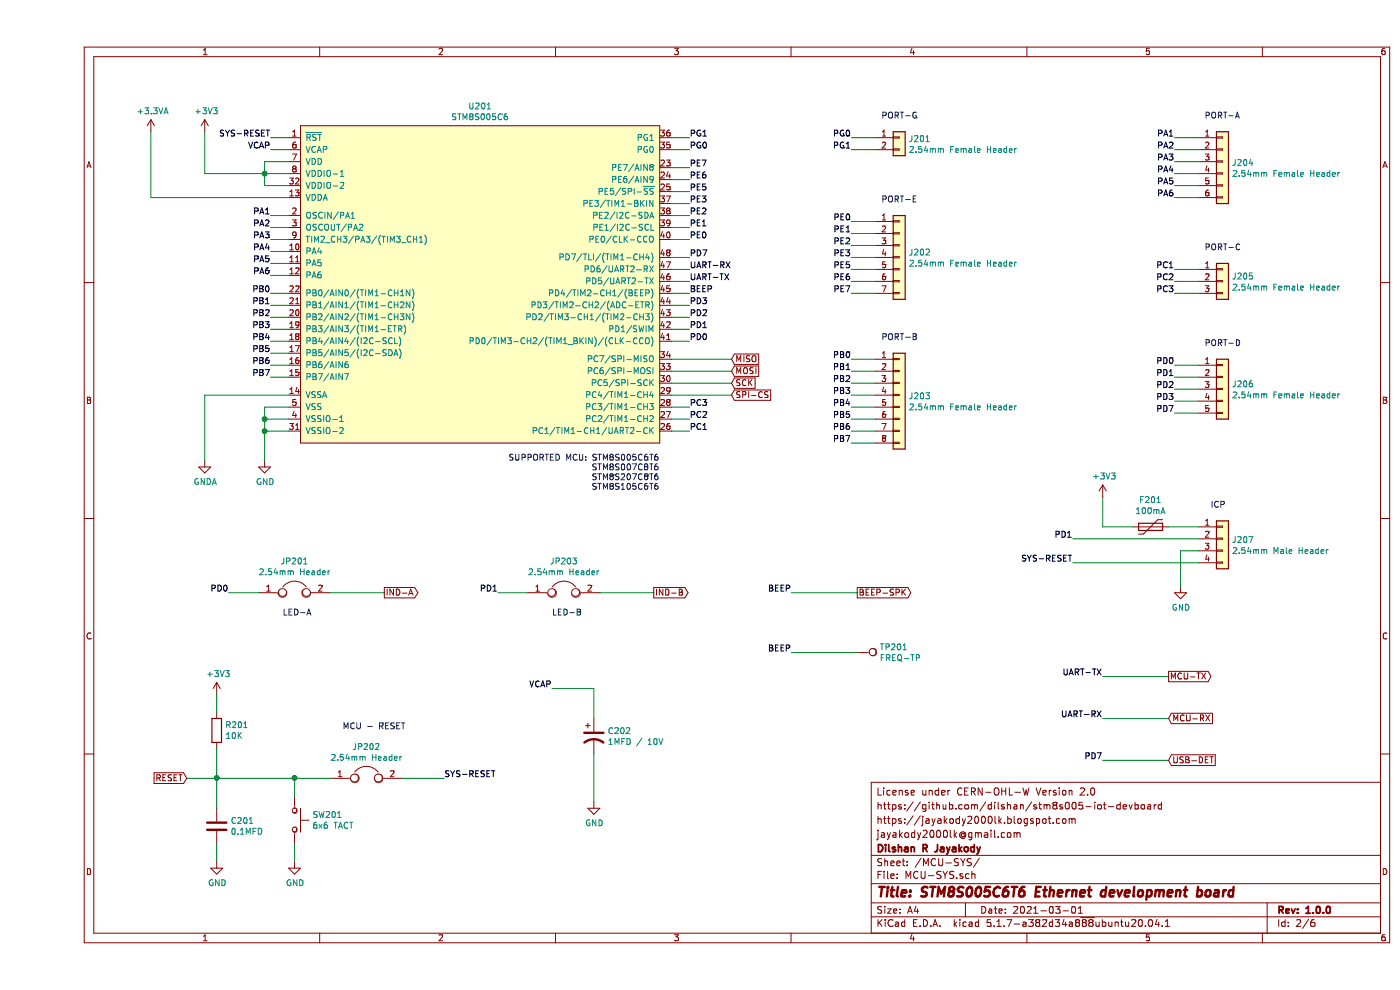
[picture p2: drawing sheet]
EESchema Schematic File Version 4
EELAYER 30 0
EELAYER END
$Descr A4 11693 8268
encoding utf-8
Sheet 2 6
Title "STM8S005C6T6 Ethernet development board"
Date "2021-03-01"
Rev "1.0.0"
Comp "Dilshan R Jayakody"
Comment1 "jayakody2000lk@gmail.com"
Comment2 "https://jayakody2000lk.blogspot.com"
Comment3 "https://github.com/dilshan/stm8s005-iot-devboard"
Comment4 "License under CERN-OHL-W Version 2.0"
$EndDescr
Wire Wire Line
	1950 1150 2100 1150
Text Label 1950 1250 2    50   ~ 0
VCAP
$Comp
L power:+3V3 #PWR0109
U 1 1
P 1400 1100
F 0 "#PWR0109" H 1400 950 50  0001 C CNN
F 1 "+3V3" H 1415 1273 50  0000 C CNN
F 2 "" H 1400 1100 50  0001 C CNN
F 3 "" H 1400 1100 50  0001 C CNN
	1    1400 1100
	1    0    0    -1  
$EndComp
Wire Wire Line
	2100 1350 1900 1350
Wire Wire Line
	1950 1800 2100 1800
Wire Wire Line
	1950 1900 2100 1900
Wire Wire Line
	1950 2000 2100 2000
Wire Wire Line
	1950 2100 2100 2100
Wire Wire Line
	1950 2200 2100 2200
Wire Wire Line
	1950 2300 2100 2300
Text Label 1950 1800 2    50   ~ 0
PA1
Text Label 1950 1900 2    50   ~ 0
PA2
Text Label 1950 2000 2    50   ~ 0
PA3
Text Label 1950 2100 2    50   ~ 0
PA4
Text Label 1950 2200 2    50   ~ 0
PA5
Text Label 1950 2300 2    50   ~ 0
PA6
Wire Wire Line
	1950 2450 2100 2450
Wire Wire Line
	1950 2550 2100 2550
Wire Wire Line
	1950 2650 2100 2650
Wire Wire Line
	1950 2750 2100 2750
Wire Wire Line
	1950 2850 2100 2850
Wire Wire Line
	1950 2950 2100 2950
Wire Wire Line
	1950 3050 2100 3050
Wire Wire Line
	1950 3150 2100 3150
Text Label 1950 2450 2    50   ~ 0
PB0
Text Label 1950 2550 2    50   ~ 0
PB1
Text Label 1950 2650 2    50   ~ 0
PB2
Text Label 1950 2750 2    50   ~ 0
PB3
Text Label 1950 2850 2    50   ~ 0
PB4
Text Label 1950 2950 2    50   ~ 0
PB5
Text Label 1950 3050 2    50   ~ 0
PB6
Text Label 1950 3150 2    50   ~ 0
PB7
$Comp
L power:GND #PWR0110
U 1 1
P 1900 3850
F 0 "#PWR0110" H 1900 3600 50  0001 C CNN
F 1 "GND" H 1905 3677 50  0000 C CNN
F 2 "" H 1900 3850 50  0001 C CNN
F 3 "" H 1900 3850 50  0001 C CNN
	1    1900 3850
	1    0    0    -1  
$EndComp
Wire Wire Line
	5450 1150 5300 1150
Wire Wire Line
	5450 1250 5300 1250
Text Label 5450 1150 0    50   ~ 0
PG1
Text Label 5450 1250 0    50   ~ 0
PG0
Wire Wire Line
	5450 1400 5300 1400
Wire Wire Line
	5450 1500 5300 1500
Wire Wire Line
	5450 1600 5300 1600
Wire Wire Line
	5450 1700 5300 1700
Wire Wire Line
	5450 1800 5300 1800
Wire Wire Line
	5450 1900 5300 1900
Wire Wire Line
	5450 2000 5300 2000
Text Label 5450 1400 0    50   ~ 0
PE7
Text Label 5450 1500 0    50   ~ 0
PE6
Text Label 5450 1600 0    50   ~ 0
PE5
Text Label 5450 1700 0    50   ~ 0
PE3
Text Label 5450 1800 0    50   ~ 0
PE2
Text Label 5450 1900 0    50   ~ 0
PE1
Text Label 5450 2000 0    50   ~ 0
PE0
Wire Wire Line
	5450 2450 5300 2450
Wire Wire Line
	5450 2250 5300 2250
Wire Wire Line
	5450 2350 5300 2350
Text Label 5450 2250 0    50   ~ 0
UART-RX
Text Label 5450 2350 0    50   ~ 0
UART-TX
Text Label 5450 2450 0    50   ~ 0
BEEP
Wire Wire Line
	5450 3600 5300 3600
Wire Wire Line
	5450 3500 5300 3500
Wire Wire Line
	5450 3400 5300 3400
Text Label 5450 3600 0    50   ~ 0
PC1
Text Label 5450 3500 0    50   ~ 0
PC2
Text Label 5450 3400 0    50   ~ 0
PC3
Wire Wire Line
	5450 2850 5300 2850
Wire Wire Line
	5450 2750 5300 2750
Wire Wire Line
	5450 2650 5300 2650
Wire Wire Line
	5450 2550 5300 2550
Wire Wire Line
	5450 2150 5300 2150
Text Label 5450 2850 0    50   ~ 0
PD0
Text Label 5450 2750 0    50   ~ 0
PD1
Text Label 5450 2650 0    50   ~ 0
PD2
Text Label 5450 2550 0    50   ~ 0
PD3
Text Label 5450 2150 0    50   ~ 0
PD7
$Comp
L Connector_Generic:Conn_01x02 J201
U 1 1
P 7200 1150
F 0 "J201" H 7280 1142 50  0000 L CNN
F 1 "2.54mm Female Header" H 7280 1051 50  0000 L CNN
F 2 "Connector_PinHeader_2.54mm:PinHeader_1x02_P2.54mm_Vertical" H 7200 1150 50  0001 C CNN
F 3 "~" H 7200 1150 50  0001 C CNN
	1    7200 1150
	1    0    0    -1  
$EndComp
Wire Wire Line
	6800 1150 7000 1150
Wire Wire Line
	6800 1250 7000 1250
Text Label 6800 1150 2    50   ~ 0
PG0
Text Label 6800 1250 2    50   ~ 0
PG1
$Comp
L Connector_Generic:Conn_01x07 J202
U 1 1
P 7200 2150
F 0 "J202" H 7280 2192 50  0000 L CNN
F 1 "2.54mm Female Header" H 7280 2101 50  0000 L CNN
F 2 "Connector_PinHeader_2.54mm:PinHeader_1x07_P2.54mm_Vertical" H 7200 2150 50  0001 C CNN
F 3 "~" H 7200 2150 50  0001 C CNN
	1    7200 2150
	1    0    0    -1  
$EndComp
Wire Wire Line
	6800 1850 7000 1850
Wire Wire Line
	6800 1950 7000 1950
Wire Wire Line
	6800 2050 7000 2050
Wire Wire Line
	6800 2150 7000 2150
Wire Wire Line
	6800 2250 7000 2250
Wire Wire Line
	6800 2350 7000 2350
Wire Wire Line
	6800 2450 7000 2450
Text Label 6800 1850 2    50   ~ 0
PE0
Text Label 6800 1950 2    50   ~ 0
PE1
Text Label 6800 2050 2    50   ~ 0
PE2
Text Label 6800 2150 2    50   ~ 0
PE3
Text Label 6800 2250 2    50   ~ 0
PE5
Text Label 6800 2350 2    50   ~ 0
PE6
Text Label 6800 2450 2    50   ~ 0
PE7
$Comp
L Connector_Generic:Conn_01x08 J203
U 1 1
P 7200 3300
F 0 "J203" H 7280 3292 50  0000 L CNN
F 1 "2.54mm Female Header" H 7280 3201 50  0000 L CNN
F 2 "Connector_PinHeader_2.54mm:PinHeader_1x08_P2.54mm_Vertical" H 7200 3300 50  0001 C CNN
F 3 "~" H 7200 3300 50  0001 C CNN
	1    7200 3300
	1    0    0    -1  
$EndComp
Wire Wire Line
	6800 3000 7000 3000
Wire Wire Line
	6800 3100 7000 3100
Wire Wire Line
	6800 3200 7000 3200
Wire Wire Line
	6800 3300 7000 3300
Wire Wire Line
	6800 3400 7000 3400
Wire Wire Line
	6800 3500 7000 3500
Wire Wire Line
	6800 3600 7000 3600
Wire Wire Line
	6800 3700 7000 3700
Text Label 6800 3000 2    50   ~ 0
PB0
Text Label 6800 3100 2    50   ~ 0
PB1
Text Label 6800 3200 2    50   ~ 0
PB2
Text Label 6800 3300 2    50   ~ 0
PB3
Text Label 6800 3400 2    50   ~ 0
PB4
Text Label 6800 3500 2    50   ~ 0
PB5
Text Label 6800 3600 2    50   ~ 0
PB6
Text Label 6800 3700 2    50   ~ 0
PB7
$Comp
L Connector_Generic:Conn_01x06 J204
U 1 1
P 9900 1350
F 0 "J204" H 9980 1342 50  0000 L CNN
F 1 "2.54mm Female Header" H 9980 1251 50  0000 L CNN
F 2 "Connector_PinHeader_2.54mm:PinHeader_1x06_P2.54mm_Vertical" H 9900 1350 50  0001 C CNN
F 3 "~" H 9900 1350 50  0001 C CNN
	1    9900 1350
	1    0    0    -1  
$EndComp
Wire Wire Line
	9500 1150 9700 1150
Wire Wire Line
	9500 1250 9700 1250
Wire Wire Line
	9500 1350 9700 1350
Wire Wire Line
	9500 1450 9700 1450
Wire Wire Line
	9500 1550 9700 1550
Wire Wire Line
	9500 1650 9700 1650
Text Label 9500 1150 2    50   ~ 0
PA1
Text Label 9500 1250 2    50   ~ 0
PA2
Text Label 9500 1350 2    50   ~ 0
PA3
Text Label 9500 1450 2    50   ~ 0
PA4
Text Label 9500 1550 2    50   ~ 0
PA5
Text Label 9500 1650 2    50   ~ 0
PA6
$Comp
L Connector_Generic:Conn_01x03 J205
U 1 1
P 9900 2350
F 0 "J205" H 9980 2392 50  0000 L CNN
F 1 "2.54mm Female Header" H 9980 2301 50  0000 L CNN
F 2 "Connector_PinHeader_2.54mm:PinHeader_1x03_P2.54mm_Vertical" H 9900 2350 50  0001 C CNN
F 3 "~" H 9900 2350 50  0001 C CNN
	1    9900 2350
	1    0    0    -1  
$EndComp
Wire Wire Line
	9500 2250 9700 2250
Wire Wire Line
	9500 2350 9700 2350
Wire Wire Line
	9500 2450 9700 2450
Text Label 9500 2250 2    50   ~ 0
PC1
Text Label 9500 2350 2    50   ~ 0
PC2
Text Label 9500 2450 2    50   ~ 0
PC3
$Comp
L Connector_Generic:Conn_01x05 J206
U 1 1
P 9900 3250
F 0 "J206" H 9980 3292 50  0000 L CNN
F 1 "2.54mm Female Header" H 9980 3201 50  0000 L CNN
F 2 "Connector_PinHeader_2.54mm:PinHeader_1x05_P2.54mm_Vertical" H 9900 3250 50  0001 C CNN
F 3 "~" H 9900 3250 50  0001 C CNN
	1    9900 3250
	1    0    0    -1  
$EndComp
Wire Wire Line
	9500 3050 9700 3050
Wire Wire Line
	9500 3150 9700 3150
Wire Wire Line
	9500 3250 9700 3250
Wire Wire Line
	9500 3350 9700 3350
Wire Wire Line
	9500 3450 9700 3450
Text Label 9500 3050 2    50   ~ 0
PD0
Text Label 9500 3150 2    50   ~ 0
PD1
Text Label 9500 3250 2    50   ~ 0
PD2
Text Label 9500 3350 2    50   ~ 0
PD3
Text Label 9500 3450 2    50   ~ 0
PD7
$Comp
L power:GND #PWR0111
U 1 1
P 4650 6700
F 0 "#PWR0111" H 4650 6450 50  0001 C CNN
F 1 "GND" H 4655 6527 50  0000 C CNN
F 2 "" H 4650 6700 50  0001 C CNN
F 3 "" H 4650 6700 50  0001 C CNN
	1    4650 6700
	1    0    0    -1  
$EndComp
Text Label 4300 5750 2    50   ~ 0
VCAP
$Comp
L Device:CP1 C202
U 1 1
P 4650 6150
F 0 "C202" H 4765 6196 50  0000 L CNN
F 1 "1MFD / 10V" H 4765 6105 50  0000 L CNN
F 2 "Capacitor_SMD:C_1206_3216Metric_Pad1.33x1.80mm_HandSolder" H 4650 6150 50  0001 C CNN
F 3 "~" H 4650 6150 50  0001 C CNN
	1    4650 6150
	1    0    0    -1  
$EndComp
Wire Wire Line
	4300 5750 4650 5750
Wire Wire Line
	4650 5750 4650 6000
Wire Wire Line
	4650 6300 4650 6700
Wire Wire Line
	1950 1250 2100 1250
Text Label 1950 1150 2    50   ~ 0
SYS-RESET
Text GLabel 1250 6500 0    50   Input ~ 0
RESET
$Comp
L Device:R R201
U 1 1
P 1500 6100
F 0 "R201" H 1570 6146 50  0000 L CNN
F 1 "10K" H 1570 6055 50  0000 L CNN
F 2 "Resistor_SMD:R_0805_2012Metric_Pad1.20x1.40mm_HandSolder" V 1430 6100 50  0001 C CNN
F 3 "~" H 1500 6100 50  0001 C CNN
	1    1500 6100
	1    0    0    -1  
$EndComp
$Comp
L Device:C C201
U 1 1
P 1500 6900
F 0 "C201" H 1615 6946 50  0000 L CNN
F 1 "0.1MFD" H 1615 6855 50  0000 L CNN
F 2 "Capacitor_SMD:C_0805_2012Metric_Pad1.18x1.45mm_HandSolder" H 1538 6750 50  0001 C CNN
F 3 "~" H 1500 6900 50  0001 C CNN
	1    1500 6900
	1    0    0    -1  
$EndComp
$Comp
L power:GND #PWR0112
U 1 1
P 1500 7200
F 0 "#PWR0112" H 1500 6950 50  0001 C CNN
F 1 "GND" H 1505 7027 50  0000 C CNN
F 2 "" H 1500 7200 50  0001 C CNN
F 3 "" H 1500 7200 50  0001 C CNN
	1    1500 7200
	1    0    0    -1  
$EndComp
$Comp
L power:+3V3 #PWR0113
U 1 1
P 1500 5800
F 0 "#PWR0113" H 1500 5650 50  0001 C CNN
F 1 "+3V3" H 1515 5973 50  0000 C CNN
F 2 "" H 1500 5800 50  0001 C CNN
F 3 "" H 1500 5800 50  0001 C CNN
	1    1500 5800
	1    0    0    -1  
$EndComp
Wire Wire Line
	1500 5800 1500 5950
Wire Wire Line
	1500 6250 1500 6500
Wire Wire Line
	1500 7200 1500 7050
Wire Wire Line
	1250 6500 1500 6500
Connection ~ 1500 6500
Wire Wire Line
	1500 6500 1500 6750
$Comp
L Switch:SW_Push SW201
U 1 1
P 2150 6850
F 0 "SW201" V 2104 6998 50  0000 L CNN
F 1 "6x6 TACT" V 2195 6998 50  0000 L CNN
F 2 "Button_Switch_THT:SW_PUSH_6mm" H 2150 7050 50  0001 C CNN
F 3 "~" H 2150 7050 50  0001 C CNN
	1    2150 6850
	0    1    1    0   
$EndComp
Wire Wire Line
	1500 6500 2150 6500
Wire Wire Line
	2150 6500 2150 6650
$Comp
L power:GND #PWR0114
U 1 1
P 2150 7200
F 0 "#PWR0114" H 2150 6950 50  0001 C CNN
F 1 "GND" H 2155 7027 50  0000 C CNN
F 2 "" H 2150 7200 50  0001 C CNN
F 3 "" H 2150 7200 50  0001 C CNN
	1    2150 7200
	1    0    0    -1  
$EndComp
Wire Wire Line
	2150 7050 2150 7200
Text Label 3400 6500 0    50   ~ 0
SYS-RESET
$Comp
L Device:Jumper JP202
U 1 1
P 2750 6500
F 0 "JP202" H 2750 6764 50  0000 C CNN
F 1 "2.54mm Header" H 2750 6673 50  0000 C CNN
F 2 "Connector_PinHeader_2.54mm:PinHeader_1x02_P2.54mm_Vertical" H 2750 6500 50  0001 C CNN
F 3 "~" H 2750 6500 50  0001 C CNN
	1    2750 6500
	1    0    0    -1  
$EndComp
Wire Wire Line
	2150 6500 2450 6500
Connection ~ 2150 6500
Wire Wire Line
	3400 6500 3050 6500
$Comp
L Connector_Generic:Conn_01x04 J207
U 1 1
P 9900 4500
F 0 "J207" H 9980 4492 50  0000 L CNN
F 1 "2.54mm Male Header" H 9980 4401 50  0000 L CNN
F 2 "Connector_PinHeader_2.54mm:PinHeader_1x04_P2.54mm_Vertical" H 9900 4500 50  0001 C CNN
F 3 "~" H 9900 4500 50  0001 C CNN
	1    9900 4500
	1    0    0    -1  
$EndComp
$Comp
L power:+3V3 #PWR0115
U 1 1
P 8900 4150
F 0 "#PWR0115" H 8900 4000 50  0001 C CNN
F 1 "+3V3" H 8915 4323 50  0000 C CNN
F 2 "" H 8900 4150 50  0001 C CNN
F 3 "" H 8900 4150 50  0001 C CNN
	1    8900 4150
	1    0    0    -1  
$EndComp
$Comp
L Device:Polyfuse F201
U 1 1
P 9300 4400
F 0 "F201" V 9075 4400 50  0000 C CNN
F 1 "100mA" V 9166 4400 50  0000 C CNN
F 2 "Fuse:Fuse_1206_3216Metric_Pad1.42x1.75mm_HandSolder" H 9350 4200 50  0001 L CNN
F 3 "~" H 9300 4400 50  0001 C CNN
	1    9300 4400
	0    1    1    0   
$EndComp
Wire Wire Line
	9700 4400 9450 4400
Wire Wire Line
	9150 4400 8900 4400
Wire Wire Line
	8900 4400 8900 4150
$Comp
L power:GND #PWR0116
U 1 1
P 9550 4900
F 0 "#PWR0116" H 9550 4650 50  0001 C CNN
F 1 "GND" H 9555 4727 50  0000 C CNN
F 2 "" H 9550 4900 50  0001 C CNN
F 3 "" H 9550 4900 50  0001 C CNN
	1    9550 4900
	1    0    0    -1  
$EndComp
Wire Wire Line
	8650 4500 9700 4500
Wire Wire Line
	9700 4600 9550 4600
Wire Wire Line
	9550 4600 9550 4900
Wire Wire Line
	8650 4700 9700 4700
Text Label 8650 4700 2    50   ~ 0
SYS-RESET
Text Label 8650 4500 2    50   ~ 0
PD1
Wire Wire Line
	2100 1550 1900 1550
Wire Wire Line
	1900 1550 1900 1450
Wire Wire Line
	2100 1450 1900 1450
Connection ~ 1900 1450
Wire Wire Line
	1900 1450 1900 1350
$Comp
L power:GNDA #PWR0117
U 1 1
P 1400 3850
F 0 "#PWR0117" H 1400 3600 50  0001 C CNN
F 1 "GNDA" H 1405 3677 50  0000 C CNN
F 2 "" H 1400 3850 50  0001 C CNN
F 3 "" H 1400 3850 50  0001 C CNN
	1    1400 3850
	1    0    0    -1  
$EndComp
$Comp
L power:+3.3VA #PWR0118
U 1 1
P 950 1100
F 0 "#PWR0118" H 950 950 50  0001 C CNN
F 1 "+3.3VA" H 965 1273 50  0000 C CNN
F 2 "" H 950 1100 50  0001 C CNN
F 3 "" H 950 1100 50  0001 C CNN
	1    950  1100
	1    0    0    -1  
$EndComp
Wire Wire Line
	950  1650 950  1100
Wire Wire Line
	950  1650 2100 1650
Text Label 3850 4950 2    50   ~ 0
PD1
Wire Wire Line
	3850 4950 4100 4950
$Comp
L Device:Jumper JP203
U 1 1
P 4400 4950
F 0 "JP203" H 4400 5214 50  0000 C CNN
F 1 "2.54mm Header" H 4400 5123 50  0000 C CNN
F 2 "Connector_PinHeader_2.54mm:PinHeader_1x02_P2.54mm_Vertical" H 4400 4950 50  0001 C CNN
F 3 "~" H 4400 4950 50  0001 C CNN
	1    4400 4950
	1    0    0    -1  
$EndComp
Text Label 1600 4950 2    50   ~ 0
PD0
Wire Wire Line
	1600 4950 1850 4950
$Comp
L Device:Jumper JP201
U 1 1
P 2150 4950
F 0 "JP201" H 2150 5214 50  0000 C CNN
F 1 "2.54mm Header" H 2150 5123 50  0000 C CNN
F 2 "Connector_PinHeader_2.54mm:PinHeader_1x02_P2.54mm_Vertical" H 2150 4950 50  0001 C CNN
F 3 "~" H 2150 4950 50  0001 C CNN
	1    2150 4950
	1    0    0    -1  
$EndComp
Text GLabel 2900 4950 2    50   Output ~ 0
IND-A
Text GLabel 5150 4950 2    50   Output ~ 0
IND-B
Wire Wire Line
	2450 4950 2900 4950
Wire Wire Line
	5150 4950 4700 4950
Text GLabel 6850 4950 2    50   Output ~ 0
BEEP-SPK
Wire Wire Line
	6300 4950 6850 4950
Text Label 6300 4950 2    50   ~ 0
BEEP
Wire Wire Line
	1900 1450 1400 1450
Wire Wire Line
	1400 1450 1400 1100
Wire Wire Line
	6300 5450 6850 5450
Text Label 6300 5450 2    50   ~ 0
BEEP
$Comp
L Connector:TestPoint TP201
U 1 1
P 6850 5450
F 0 "TP201" V 6804 5638 50  0000 L CNN
F 1 "FREQ-TP" V 6895 5638 50  0000 L CNN
F 2 "TestPoint:TestPoint_Pad_D1.0mm" H 7050 5450 50  0001 C CNN
F 3 "~" H 7050 5450 50  0001 C CNN
	1    6850 5450
	0    1    1    0   
$EndComp
Text Notes 7050 1000 0    50   ~ 0
PORT-G
Text Notes 7050 1700 0    50   ~ 0
PORT-E
Text Notes 7050 2850 0    50   ~ 0
PORT-B
Text Notes 9750 1000 0    50   ~ 0
PORT-A
Text Notes 9750 2100 0    50   ~ 0
PORT-C
Text Notes 9750 2900 0    50   ~ 0
PORT-D
Text Notes 9800 4250 0    50   ~ 0
ICP
Text Notes 2050 5150 0    50   ~ 0
LED-A
Text Notes 4300 5150 0    50   ~ 0
LED-B
Text Notes 2550 6100 0    50   ~ 0
MCU - RESET
Wire Wire Line
	1400 3300 1400 3850
Wire Wire Line
	1400 3300 2100 3300
Wire Wire Line
	1900 3850 1900 3600
Wire Wire Line
	1900 3400 2100 3400
Wire Wire Line
	2100 3600 1900 3600
Connection ~ 1900 3600
Wire Wire Line
	1900 3600 1900 3500
Wire Wire Line
	2100 3500 1900 3500
Connection ~ 1900 3500
Wire Wire Line
	1900 3500 1900 3400
Text GLabel 9450 5650 2    50   Output ~ 0
MCU-TX
Text GLabel 9450 6000 2    50   Input ~ 0
MCU-RX
Wire Wire Line
	8900 5650 9450 5650
Wire Wire Line
	8900 6000 9450 6000
Text Label 8900 5650 2    50   ~ 0
UART-TX
Text Label 8900 6000 2    50   ~ 0
UART-RX
Text GLabel 9450 6350 2    50   Input ~ 0
USB-DET
Wire Wire Line
	8900 6350 9450 6350
Text Label 8900 6350 2    50   ~ 0
PD7
Text GLabel 5800 3000 2    50   Input ~ 0
MISO
Text GLabel 5800 3100 2    50   Input ~ 0
MOSI
Text GLabel 5800 3200 2    50   Input ~ 0
SCK
Text GLabel 5800 3300 2    50   Input ~ 0
SPI-CS
Wire Wire Line
	5300 3000 5800 3000
Wire Wire Line
	5300 3100 5800 3100
Wire Wire Line
	5300 3200 5800 3200
Wire Wire Line
	5300 3300 5800 3300
$Comp
L sensor-dev-kit:STM8S005C6 U201
U 1 1
P 3550 1750
F 0 "U201" H 3700 2615 50  0000 C CNN
F 1 "STM8S005C6" H 3700 2524 50  0000 C CNN
F 2 "Package_QFP:LQFP-48_7x7mm_P0.5mm" H 3700 -350 50  0001 C CNN
F 3 "https://www.st.com/en/microcontrollers-microprocessors/stm8s005c6.html" H 3550 1750 50  0001 C CNN
	1    3550 1750
	1    0    0    -1  
$EndComp
Text Notes 5200 4100 2    50   ~ 0
SUPPORTED MCU: STM8S005C6T6\nSTM8S007C8T6\nSTM8S207C8T6\nSTM8S105C6T6
$EndSCHEMATC
